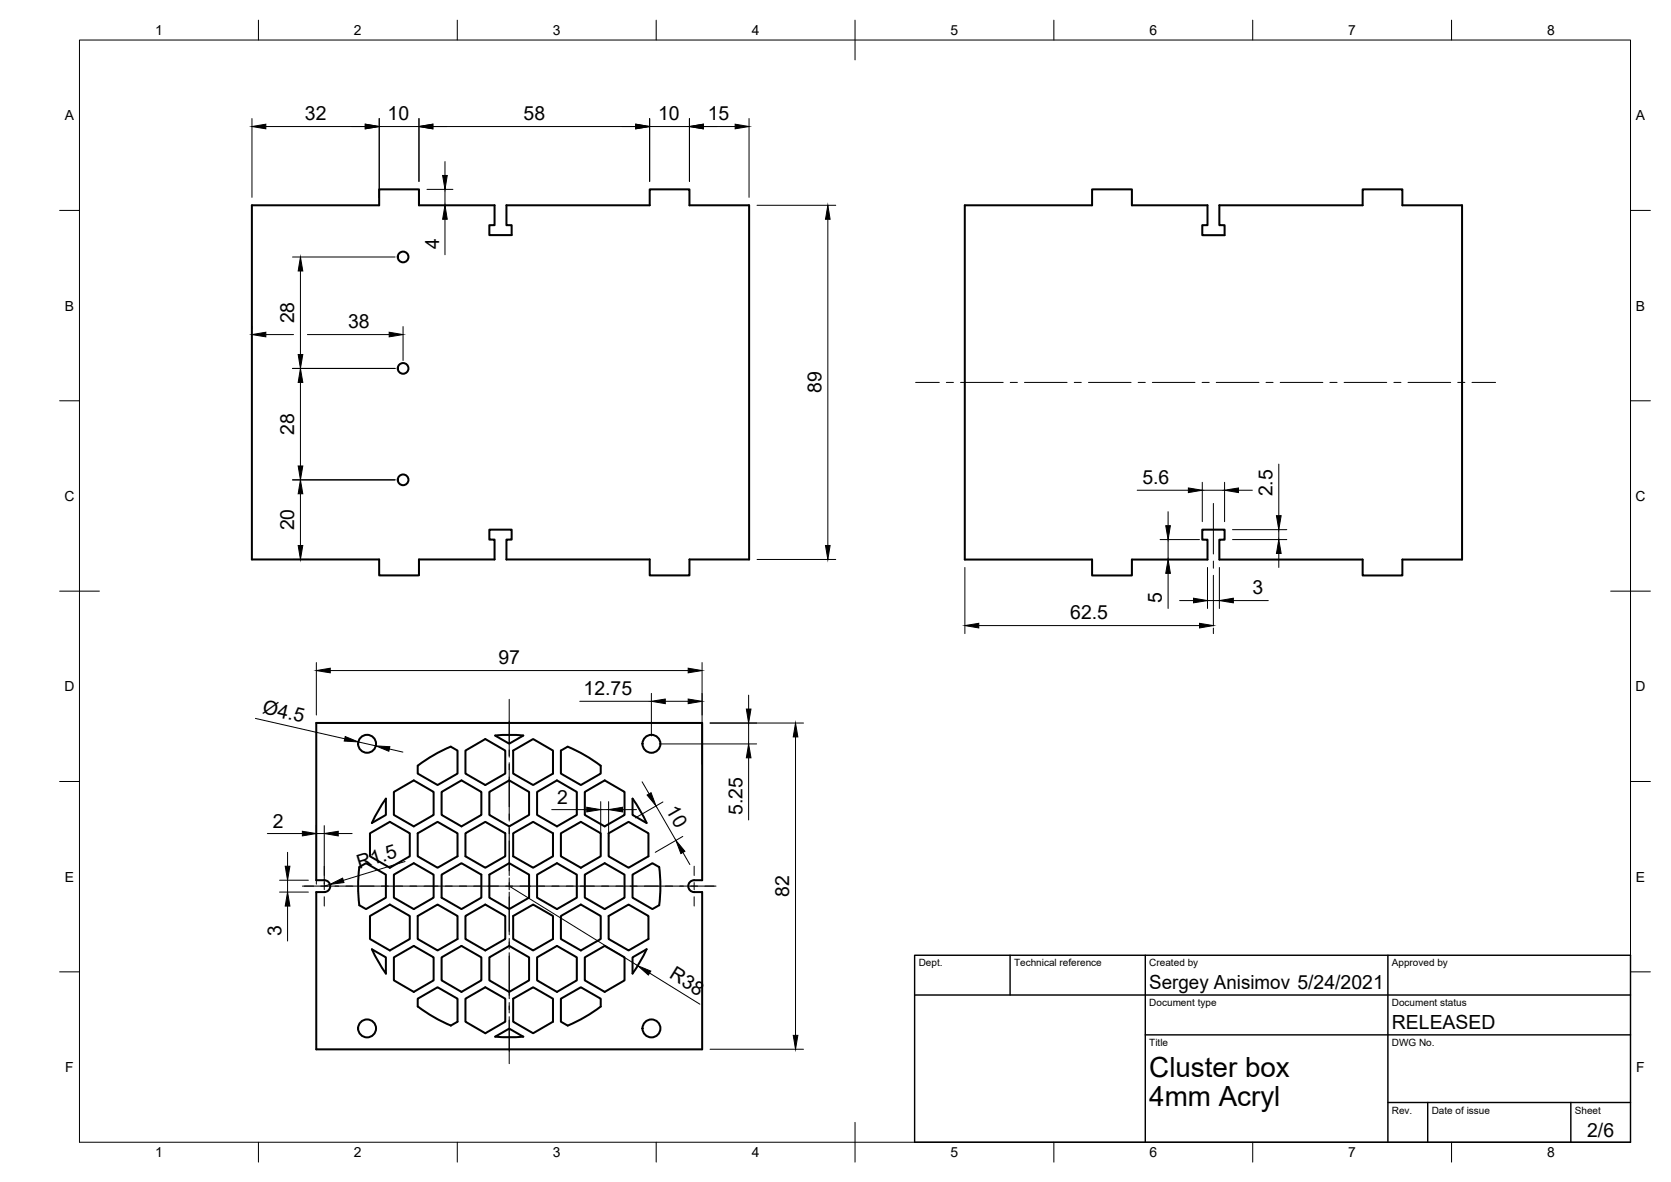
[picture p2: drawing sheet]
<svg xmlns="http://www.w3.org/2000/svg" width="420mm" height="297mm" viewBox="0 0 420 297" stroke-linecap="round" stroke-linejoin="round" font-family="sans-serif">
<!-- layer: Visible -->
<g fill="none" stroke="#000" stroke-width=".51">
<path d="M63.3 51.6h32v-4h10v4h19.1v5h-1.4v2.5h5.7v-2.5h-1.4v-5h36.1v-4h10v4h15v89h-15v4h-10v-4h-36.1v-5h1.4v-2.5h-5.7v2.5h1.4v5h-19.1v4h-10v-4h-32zM242.6 51.6h32v-4h10v4h19v5h-1.3v2.5h5.6v-2.5h-1.3v-5h36v-4h10v4h15v89h-15v4h-10v-4h-36v-5h1.3v-2.5h-5.6v2.5h1.3v5h-19v4h-10v-4h-32zM79.5 181.7h97.1v39.5h-2.1a1.49 1.49 0 0 0-1.4 1.5 1.49 1.49 0 0 0 1.5 1.5h2v39.5h-97.1v-39.5h2a1.49 1.49 0 0 0 1.5-1.5 1.49 1.49 0 0 0-1.5-1.5h-2zM99 199l5-2.9 5 2.9v5.8l-5 2.9-5-2.9zM105 192.4a36.4 36.4 0 0 1 8.3-4.8l1.7 1v5.8l-5 2.9-5-2.9zM111 199l5-2.9 5 2.9v5.8l-5 2.9-5-2.9zM117 188.6l5-2.9 5 2.9v5.8l-5 2.9-5-2.9zM123 199l5-2.9 5 2.9v5.8l-5 2.9-5-2.9zM124.5 184.9l3.5 2 3.6-2M129 188.6l5-2.9 5 2.9v5.8l-5 2.9-5-2.9zM131.6 184.8l-3.6-.1-3.5 .1M135 199l5-2.9 5 2.9v5.8l-5 2.9-5-2.9z"/>
<path d="M141 188.6l1.7-1a38.1 38.1 0 0 1 8.3 4.8v2l-5 2.9-5-2.9zM147 199l5-2.9 5 2.9v5.8l-5 2.9-5-2.9zM90.3 217.9l1.7-1 5 2.9v5.8l-5 2.9-1.7-1a38.9 38.9 0 0 1 0-9.6zM93 209.4l5-2.9 5 2.9v5.8l-5 2.9-5-2.9zM93.5 206.8l1.6-3.1 1.9-3v4.1l-3.5 2M99 219.8l5-2.9 5 2.9v5.8l-5 2.9-5-2.9zM105 209.4l5-2.9 5 2.9v5.8l-5 2.9-5-2.9zM111 219.8l5-2.9 5 2.9v5.8l-5 2.9-5-2.9zM117 209.4l5-2.9 5 2.9v5.8l-5 2.9-5-2.9zM123 219.8l5-2.9 5 2.9v5.8l-5 2.9-5-2.9zM129 209.4l5-2.9 5 2.9v5.8l-5 2.9-5-2.9zM135 219.8l5-2.9 5 2.9v5.8l-5 2.9-5-2.9z"/>
<path d="M141 209.4l5-2.9 5 2.9v5.8l-5 2.9-5-2.9zM147 219.8l5-2.9 5 2.9v5.8l-5 2.9-5-2.9zM153 209.4l5.1-2.9 4.9 2.9v5.8l-4.9 2.9-5.1-2.9zM159 200.7l2 3 1.6 3.1-3.6-2zM159 219.8l5-2.9 1.7 1a36.4 36.4 0 0 1 0 9.6l-1.7 1-5-2.9zM93 230.2l5-2.9 5 2.9v5.8l-5 2.9-5-2.9zM93.5 238.6l1.6 3.1 1.9 3v-4.1l-3.5-2M105 230.2l5-2.9 5 2.9v5.8l-5 2.9-5-2.9zM117 230.2l5-2.9 5 2.9v5.8l-5 2.9-5-2.9zM129 230.2l5-2.9 5 2.9v5.8l-5 2.9-5-2.9zM141 230.2l5-2.9 5 2.9v5.8l-5 2.9-5-2.9zM153 230.2l5.1-2.9 4.9 2.9v5.8l-4.9 2.9-5.1-2.9z"/>
<path d="M99 240.6l5-2.9 5 2.9v5.8l-5 2.9-5-2.9zM105 251l5-2.9 5 2.9v5.8l-1.7 .9a40 40 0 0 1-8.3-4.8zM111 240.6l5-2.9 5 2.9v5.8l-5 2.9-5-2.9zM117 251l5-2.9 5 2.9v5.8l-5 2.9-5-2.9zM123 240.6l5-2.9 5 2.9v5.8l-5 2.9-5-2.9zM129 251l5-2.9 5 2.9v5.8l-5 2.9-5-2.9zM135 240.6l5-2.9 5 2.9v5.8l-5 2.9-5-2.9zM141 251l5-2.9 5 2.9v1.9a37.3 37.3 0 0 1-8.3 4.8l-1.7-.9zM147 240.6l5-2.9 5 2.9v5.8l-5 2.9-5-2.9zM159 240.6l3.6-2-1.6 3.1-2 3zM124.5 260.5l3.5-2 3.6 2M131.6 260.5l-3.6 .2-3.5-.2"/>
<circle cx="101.4" cy="64.6" r="1.34"/>
<circle cx="101.4" cy="92.6" r="1.34"/>
<circle cx="101.4" cy="120.6" r="1.34"/>
<circle cx="92.3" cy="186.9" r="2.25"/>
<circle cx="163.8" cy="186.9" r="2.25"/>
<circle cx="92.3" cy="258.4" r="2.25"/>
<circle cx="163.8" cy="258.4" r="2.25"/>
</g>
<!-- layer: TitleBlock -->
<path d="M230 240.1h180v46.9h-180zM230 250h180M254 240.1v9.9M288 240.1v46.9M349 240.1v46.9M288 260.1h122M349 277.1h61M359 277.1v9.9M395 277.1v9.9" fill="none" stroke="#000" stroke-width=".36"/>
<!-- layer: Border -->
<g fill="none" stroke="#000" stroke-width=".25">
<path d="M20 10.1h390v276.9h-390zM65 5.1v5M115 5.1v5M165 5.1v5M215 5.1v10M265 5.1v5M315 5.1v5M365 5.1v5M15 52.9h5M410 52.9h5M15 100.7h5M410 100.7h5"/>
<path d="M15 148.6h10M405 148.6h10M15 196.4h5M410 196.4h5M15 244.2h5M410 244.2h5M65 287v5M115 287v5M165 287v5M215 282.1v9.9M265 287v5M315 287v5"/>
<path d="M365 287v5"/>
</g>
<!-- layer: Dimensions -->
<g fill="none" stroke="#000" stroke-width=".25">
<path d="M63.4 29.8v19.8M66.8 31.8h25M95.4 29.8v19.8M95.4 31.8h9.9M105.3 29.8v15.8M108.8 31.8h51.1M163.3 31.8h10.1M163.3 29.8v15.8M173.4 29.8v15.8M176.8 31.8h8M188.3 29.8v19.8M107.4 47.6h6.5"/>
<path d="M111.9 40.6v3.5M111.9 47.6v4M111.9 55.1v8.9M190.4 51.6h19.7M208.2 55.1v82M73.6 64.6h25.8M75.5 68.1v21M63.4 82.1v.4M66.8 84.1h7M73.6 92.6h25.8M75.5 96.1v21M77.3 84.1h20.6"/>
<path d="M101.3 82.1v8.5M321.5 116.6v13M73.6 120.6h25.8M75.5 124.1v13M285.9 123.2h12.9M291.7 135.6h9.9M293.7 128.6v3.5M293.7 135.6v5M302.3 121.2v9.9M302.3 123.2h5.6M307.9 121.2v9.9M309.9 135.6h13.7"/>
<path d="M309.9 133.1h13.7M311.4 123.2h3.5M321.5 133.1v2.5M321.5 139.1v3.5M73.6 140.6h4.1M190.4 140.6h19.7M242.6 142.6v16.6M246.1 157.2h55.5M291.7 140.6h9.9M293.7 144.1v8.8M296.6 150.9h3.5M303.6 142.6v10.3"/>
<path d="M303.6 150.9h3M305.1 157.8v1.4M306.6 142.6v10.3M310.1 150.9h8.8M79.5 166.5v13.2M83 168.5h90M145.8 176.2h18M163.8 174.3v10.6M167.3 176.2h5.7M176.5 166.5v25.5M188.2 174.7v3.5M64.2 180.5l22.5 5.2"/>
<path d="M90.1 186.4l4.4 1M97.9 188.2l3.4 .8M161.5 196.5l1.7 3M165.8 187h24.4M178.5 181.7h23.5M188.2 181.7v5.3M188.2 190.4v15.7M200 185.2v75M67.2 209.5h8.8M72.3 214.2v3.5M79.5 207.5v14.7M79.5 209.5h2"/>
<path d="M81.5 207.5v14.7M85 209.5h3.5M101.9 216.5l-15.6 4.7M138.7 203.5h8.8M151 201.5v8.9M151 203.5h2M153 201.5v8.9M156.5 203.5h3.5M165 202.5l4.9 8.7M166.7 201.5l-6.9 4M171.7 210.2l-6.9 4M171.7 214.2l1.8 3.1"/>
<path d="M70.3 221.2h7.2M70.3 224.2h7.2M72.3 221.2v3M72.3 227.7v8.8M83 222.3l-1.5 .4M128 222.7l32.4 20M163.3 244.5l12.7 7.9M178.5 263.7h23.5"/>
</g>
<g fill="#000" stroke="#000" stroke-width=".25">
<path d="M63.4 31.8l3.4-.6v1.2zM91.8 31.2l3.6 .6-3.6 .6zM105.3 31.8l3.5-.6v1.2zM159.9 31.2l3.4 .6-3.4 .6zM173.4 31.8l3.4-.6v1.2zM184.8 31.2l3.5 .6-3.5 .6zM111.3 44.1h1.2l-.6 3.5zM111.9 51.6l.6 3.5h-1.2zM208.2 51.6l.5 3.5h-1.1zM75.5 64.6l.6 3.5h-1.1zM63.4 84.1l3.4-.6v1.2zM75.5 92.6l.6 3.5h-1.1z"/>
<path d="M75 89.1h1.1l-.6 3.5zM97.9 83.5l3.4 .6-3.4 .6zM75 117.1h1.1l-.6 3.5zM75 137.1h1.1l-.6 3.5zM75.5 120.6l.6 3.5h-1.1zM207.6 137.1h1.1l-.5 3.5zM293.1 132.1h1.2l-.6 3.5zM298.8 122.6l3.5 .6-3.5 .6zM307.9 123.2l3.5-.6v1.2zM321.5 135.6l.6 3.5h-1.1zM321 129.6h1.1l-.6 3.5zM242.6 157.2l3.5-.6v1.2z"/>
<path d="M293.7 140.6l.6 3.5h-1.2zM300.1 150.3l3.5 .6-3.5 .6zM301.6 156.6l3.5 .6-3.5 .6zM306.6 150.9l3.5-.6v1.2zM79.5 168.5l3.5-.6v1.2zM163.8 176.2l3.5-.5v1.1zM173 167.9l3.5 .6-3.5 .6zM173 175.7l3.5 .5-3.5 .6zM187.7 178.2h1.1l-.6 3.5zM86.8 185.1l3.3 1.3-3.5-.2zM94.5 187.4l3.5 .2-.2 1.2zM162.7 199.8l1-.6 1.3 3.3z"/>
<path d="M188.2 187l.6 3.4h-1.1zM200 181.7l.6 3.5h-1.1zM71.7 217.7h1.2l-.6 3.5zM76 208.9l3.5 .6-3.5 .6zM81.5 209.5l3.5-.6v1.2zM147.5 202.9l3.5 .6-3.5 .5zM153 203.5l3.5-.6v1.1zM169.9 211.2l2.3 2.7-1 .6zM72.3 224.2l.6 3.5h-1.2zM83 222.3l3.1-1.6 .4 1.1zM160.4 242.7l3.2 1.3-.6 1zM199.5 260.2h1.1l-.6 3.5z"/>
</g>
<!-- layer: Center Lines -->
<g fill="none" stroke="#000" stroke-width=".25">
<path d="M230.2 96.1h6M238 96.1h1.7M241.5 96.1h10.7M254 96.1h1.8M257.6 96.1h10.7M270.1 96.1h1.8M273.7 96.1h10.7M286.2 96.1h1.8M289.8 96.1h10.7M302.3 96.1h1.7M305.8 96.1h10.7M318.3 96.1h1.8"/>
<path d="M321.9 96.1h10.7M334.4 96.1h1.8M338 96.1h10.7M350.5 96.1h1.8M354 96.1h10.8M366.5 96.1h1.8M370.1 96.1h5.9M305.1 126.5v12.7M305.1 141v1.8M305.1 144.6v12.7M128 175.7v14.6M128 191.7v14.6"/>
<path d="M81.5 217.7v2.3M128 207.7v12.3M174.5 217.7v2.3M76 222.7h104M81.5 221.8v1.8M81.5 225.4v2.3M128 220.6v3M128 224.2v10.7M128 235.8v2.7M128 239.4v11.6M174.5 221.8v1.8M174.5 225.4v2.3"/>
<path d="M128 251.9v2.7M128 255.5v11.8"/>
</g>
<g font-size="7">
<text x="289" y="270.6">Cluster box</text>
<text x="289" y="278.1">4mm Acryl</text>
</g>
<g font-size="4.9">
<text x="76.7" y="30.2">32</text>
<text x="97.5" y="30.2">10</text>
<text x="131.6" y="30.2">58</text>
<text x="165.5" y="30.2">10</text>
<text x="178" y="30.2">15</text>
<text x="110.4" y="62.6" transform="rotate(-90 110.4 62.6)">4</text>
<text x="74" y="81.3" transform="rotate(-90 74 81.3)">28</text>
<text x="87.5" y="82.5">38</text>
<text x="206.6" y="98.8" transform="rotate(-90 206.6 98.8)">89</text>
<text x="74" y="109.3" transform="rotate(-90 74 109.3)">28</text>
<text x="287.2" y="121.6">5.6</text>
<text x="320" y="124.7" transform="rotate(-90 320 124.7)">2.5</text>
<text x="74" y="133.3" transform="rotate(-90 74 133.3)">20</text>
<text x="314.9" y="149.4">3</text>
<text x="269.1" y="155.7">62.5</text>
<text x="292.1" y="151.6" transform="rotate(-90 292.1 151.6)">5</text>
<text x="125.3" y="166.9">97</text>
<text x="65.8" y="179.2" transform="rotate(13 65.8 179.2)">Ø4.5</text>
<text x="146.7" y="174.7">12.75</text>
<text x="140.1" y="202">2</text>
<text x="167.4" y="203.6" transform="rotate(60 167.4 203.6)">10</text>
<text x="68.6" y="208">2</text>
<text x="186.7" y="204.8" transform="rotate(-90 186.7 204.8)">5.25</text>
<text x="90.3" y="218.4" transform="rotate(-17 90.3 218.4)">R1.5</text>
<text x="198.5" y="225.4" transform="rotate(-90 198.5 225.4)">82</text>
<text x="70.7" y="235.2" transform="rotate(-90 70.7 235.2)">3</text>
<text x="168.1" y="245.6" transform="rotate(32 168.1 245.6)">R38</text>
<text x="289" y="248.5">Sergey Anisimov 5/24/2021</text>
<text x="350" y="258.6">RELEASED</text>
<text x="399.1" y="285.7">2/6</text>
</g>
<g font-size="3.5">
<text x="39" y="8.8">1</text>
<text x="89" y="8.8">2</text>
<text x="139" y="8.8">3</text>
<text x="189" y="8.8">4</text>
<text x="239" y="8.8">5</text>
<text x="289" y="8.8">6</text>
<text x="339" y="8.8">7</text>
<text x="389" y="8.8">8</text>
<text x="16.3" y="30.2">A</text>
<text x="411.3" y="30.2">A</text>
<text x="16.3" y="78">B</text>
<text x="411.3" y="78">B</text>
<text x="16.2" y="125.9">C</text>
<text x="411.2" y="125.9">C</text>
<text x="16.2" y="173.7">D</text>
<text x="411.2" y="173.7">D</text>
<text x="16.3" y="221.6">E</text>
<text x="411.3" y="221.6">E</text>
<text x="16.4" y="269.4">F</text>
<text x="411.4" y="269.4">F</text>
<text x="39" y="290.8">1</text>
<text x="89" y="290.8">2</text>
<text x="139" y="290.8">3</text>
<text x="189" y="290.8">4</text>
<text x="239" y="290.8">5</text>
<text x="289" y="290.8">6</text>
<text x="339" y="290.8">7</text>
<text x="389" y="290.8">8</text>
</g>
<g font-size="2.5">
<text x="231" y="242.9">Dept.</text>
<text x="255" y="242.9">Technical reference</text>
<text x="289" y="242.9">Created by</text>
<text x="350" y="242.9">Approved by</text>
<text x="289" y="252.8">Document type</text>
<text x="350" y="252.8">Document status</text>
<text x="289" y="262.9">Title</text>
<text x="350" y="262.9">DWG No.</text>
<text x="350" y="279.9">Rev.</text>
<text x="360" y="279.9">Date of issue</text>
<text x="396" y="279.9">Sheet</text>
</g>
</svg>
